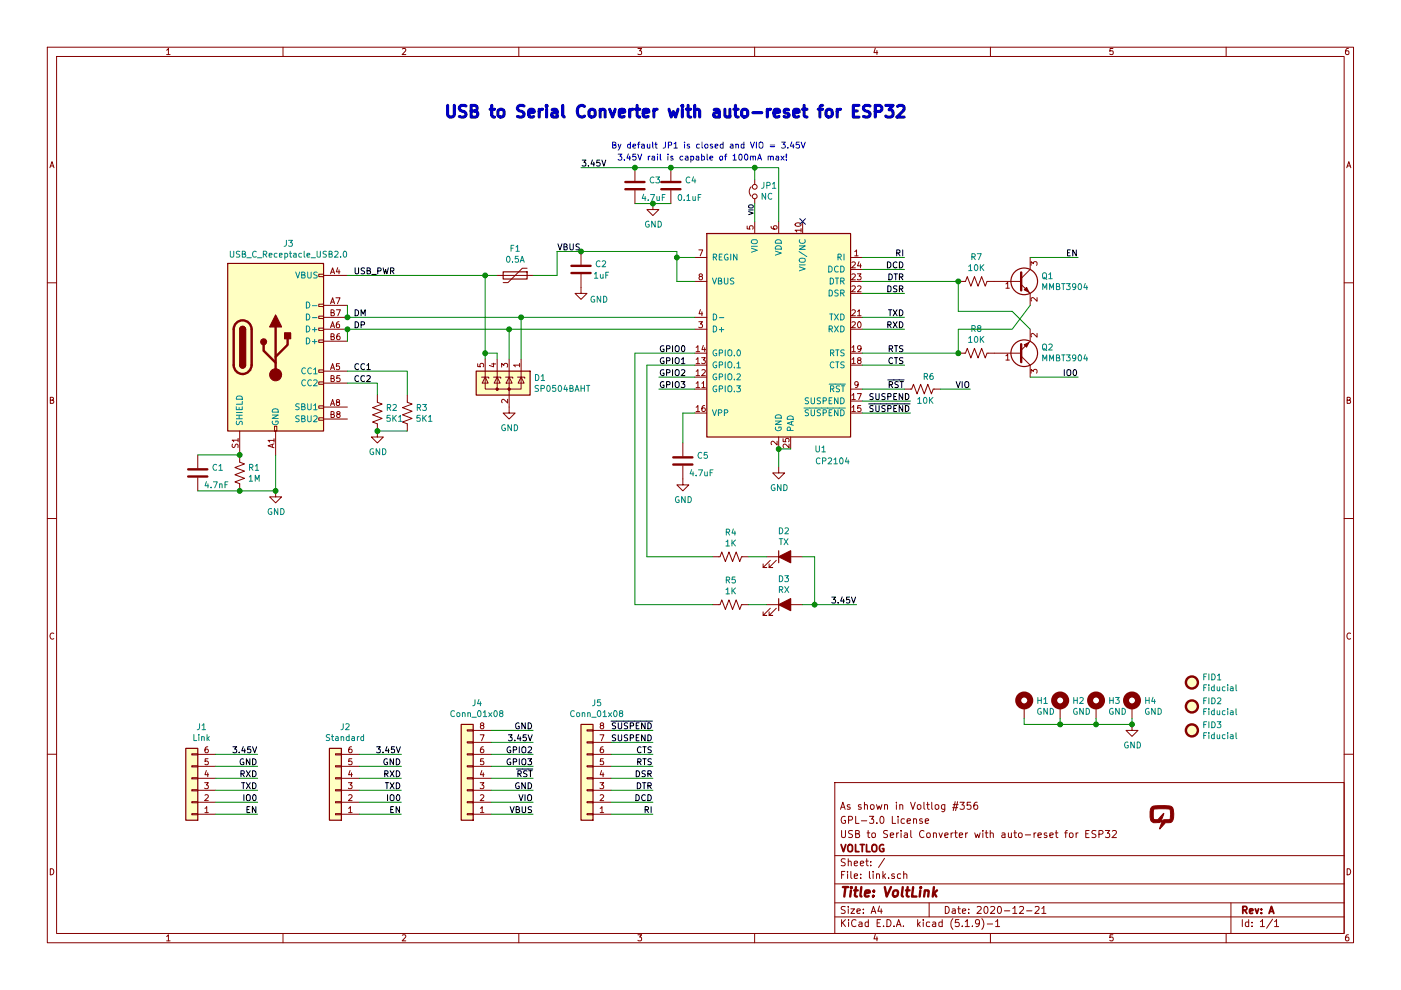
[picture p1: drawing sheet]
EESchema Schematic File Version 4
EELAYER 30 0
EELAYER END
$Descr A4 11693 8268
encoding utf-8
Sheet 1 1
Title "VoltLink"
Date "2020-12-21"
Rev "A"
Comp "VOLTLOG"
Comment1 "USB to Serial Converter with auto-reset for ESP32"
Comment2 "GPL-3.0 License"
Comment3 "As shown in Voltlog #356"
Comment4 ""
$EndDescr
$Comp
L Device:Polyfuse F1
U 1 1
P 4300 2300
AR Path="/5FDD61AC" Ref="F1"  Part="1" 
AR Path="/5FDC7766/5FDD61AC" Ref="F?"  Part="1" 
F 0 "F1" V 4075 2300 50  0000 C CNN
F 1 "0.5A" V 4166 2300 50  0000 C CNN
F 2 "Fuse:Fuse_0603_1608Metric" H 4350 2100 50  0001 L CNN
F 3 "~" H 4300 2300 50  0001 C CNN
	1    4300 2300
	0    1    1    0   
$EndComp
Text Label 4650 2100 0    50   ~ 0
VBUS
$Comp
L Device:R_US R2
U 1 1
P 3150 3450
AR Path="/5FDD61C1" Ref="R2"  Part="1" 
AR Path="/5FDC7766/5FDD61C1" Ref="R?"  Part="1" 
F 0 "R2" H 3218 3496 50  0000 L CNN
F 1 "5K1" H 3218 3405 50  0000 L CNN
F 2 "Resistor_SMD:R_0603_1608Metric" V 3190 3440 50  0001 C CNN
F 3 "~" H 3150 3450 50  0001 C CNN
	1    3150 3450
	1    0    0    -1  
$EndComp
$Comp
L voltlog:USB_C_Receptacle_USB2.0 J3
U 1 1
P 2300 2900
AR Path="/5FDD61C7" Ref="J3"  Part="1" 
AR Path="/5FDC7766/5FDD61C7" Ref="J?"  Part="1" 
F 0 "J3" H 2407 3767 50  0000 C CNN
F 1 "USB_C_Receptacle_USB2.0" H 2407 3676 50  0000 C CNN
F 2 "Voltlog:TYPE-C-31-M-12" H 2450 2900 50  0001 C CNN
F 3 "https://www.usb.org/sites/default/files/documents/usb_type-c.zip" H 2450 2900 50  0001 C CNN
	1    2300 2900
	1    0    0    -1  
$EndComp
Wire Wire Line
	2900 2550 2900 2650
Wire Wire Line
	2900 2750 2900 2850
Wire Wire Line
	3150 3200 2900 3200
$Comp
L Device:R_US R3
U 1 1
P 3400 3450
AR Path="/5FDD61D2" Ref="R3"  Part="1" 
AR Path="/5FDC7766/5FDD61D2" Ref="R?"  Part="1" 
F 0 "R3" H 3468 3496 50  0000 L CNN
F 1 "5K1" H 3468 3405 50  0000 L CNN
F 2 "Resistor_SMD:R_0603_1608Metric" V 3440 3440 50  0001 C CNN
F 3 "~" H 3400 3450 50  0001 C CNN
	1    3400 3450
	1    0    0    -1  
$EndComp
Wire Wire Line
	3150 3300 3150 3200
Wire Wire Line
	3400 3100 3400 3300
Wire Wire Line
	2900 3100 3400 3100
$Comp
L power:GND #PWR02
U 1 1
P 3150 3600
AR Path="/5FDD61DB" Ref="#PWR02"  Part="1" 
AR Path="/5FDC7766/5FDD61DB" Ref="#PWR?"  Part="1" 
F 0 "#PWR02" H 3150 3350 50  0001 C CNN
F 1 "GND" H 3155 3427 50  0000 C CNN
F 2 "" H 3150 3600 50  0001 C CNN
F 3 "" H 3150 3600 50  0001 C CNN
	1    3150 3600
	1    0    0    -1  
$EndComp
Wire Wire Line
	3400 3600 3150 3600
Connection ~ 3150 3600
Text Label 2950 3100 0    50   ~ 0
CC1
Text Label 2950 3200 0    50   ~ 0
CC2
$Comp
L Device:R_US R1
U 1 1
P 2000 3950
AR Path="/5FDD61E5" Ref="R1"  Part="1" 
AR Path="/5FDC7766/5FDD61E5" Ref="R?"  Part="1" 
F 0 "R1" H 2068 3996 50  0000 L CNN
F 1 "1M" H 2068 3905 50  0000 L CNN
F 2 "Resistor_SMD:R_0603_1608Metric" V 2040 3940 50  0001 C CNN
F 3 "~" H 2000 3950 50  0001 C CNN
	1    2000 3950
	1    0    0    -1  
$EndComp
$Comp
L power:GND #PWR01
U 1 1
P 2300 4100
AR Path="/5FDD61EB" Ref="#PWR01"  Part="1" 
AR Path="/5FDC7766/5FDD61EB" Ref="#PWR?"  Part="1" 
F 0 "#PWR01" H 2300 3850 50  0001 C CNN
F 1 "GND" H 2305 3927 50  0000 C CNN
F 2 "" H 2300 4100 50  0001 C CNN
F 3 "" H 2300 4100 50  0001 C CNN
	1    2300 4100
	1    0    0    -1  
$EndComp
Wire Wire Line
	2300 3800 2300 4100
Connection ~ 2300 4100
Text Label 2950 2650 0    50   ~ 0
DM
Text Label 2950 2750 0    50   ~ 0
DP
$Comp
L Power_Protection:SP0504BAHT D1
U 1 1
P 4250 3200
AR Path="/5FDD61F9" Ref="D1"  Part="1" 
AR Path="/5FDC7766/5FDD61F9" Ref="D?"  Part="1" 
F 0 "D1" H 4045 3246 50  0000 R CNN
F 1 "SP0504BAHT" H 4045 3155 50  0000 R CNN
F 2 "Package_TO_SOT_SMD:SOT-23-5" H 4550 3150 50  0001 L CNN
F 3 "http://www.littelfuse.com/~/media/files/littelfuse/technical%20resources/documents/data%20sheets/sp05xxba.pdf" H 4375 3325 50  0001 C CNN
	1    4250 3200
	-1   0    0    -1  
$EndComp
Wire Wire Line
	4150 3000 4150 2950
Wire Wire Line
	4150 2950 4050 2950
Wire Wire Line
	4050 2950 4050 3000
Wire Wire Line
	4050 2950 4050 2300
Connection ~ 4050 2950
Wire Wire Line
	4050 2300 4150 2300
$Comp
L power:GND #PWR03
U 1 1
P 4250 3400
AR Path="/5FDD620F" Ref="#PWR03"  Part="1" 
AR Path="/5FDC7766/5FDD620F" Ref="#PWR?"  Part="1" 
F 0 "#PWR03" H 4250 3150 50  0001 C CNN
F 1 "GND" H 4255 3227 50  0000 C CNN
F 2 "" H 4250 3400 50  0001 C CNN
F 3 "" H 4250 3400 50  0001 C CNN
	1    4250 3400
	1    0    0    -1  
$EndComp
$Comp
L Device:C C1
U 1 1
P 1650 3950
AR Path="/5FDD6215" Ref="C1"  Part="1" 
AR Path="/5FDC7766/5FDD6215" Ref="C?"  Part="1" 
F 0 "C1" H 1765 3996 50  0000 L CNN
F 1 "4.7nF" H 1700 3850 50  0000 L CNN
F 2 "Capacitor_SMD:C_0603_1608Metric" H 1688 3800 50  0001 C CNN
F 3 "~" H 1650 3950 50  0001 C CNN
	1    1650 3950
	1    0    0    -1  
$EndComp
Wire Wire Line
	1650 3800 2000 3800
Connection ~ 2000 3800
Wire Wire Line
	1650 4100 2000 4100
Connection ~ 2000 4100
Wire Wire Line
	2000 4100 2300 4100
Wire Wire Line
	5650 2350 5800 2350
$Comp
L Device:C C4
U 1 1
P 5600 1550
AR Path="/5FDD623F" Ref="C4"  Part="1" 
AR Path="/5FDC7766/5FDD623F" Ref="C?"  Part="1" 
F 0 "C4" H 5715 1596 50  0000 L CNN
F 1 "0.1uF" H 5650 1450 50  0000 L CNN
F 2 "Capacitor_SMD:C_0603_1608Metric" H 5638 1400 50  0001 C CNN
F 3 "~" H 5600 1550 50  0001 C CNN
	1    5600 1550
	1    0    0    -1  
$EndComp
$Comp
L power:GND #PWR07
U 1 1
P 6500 3900
AR Path="/5FDD6245" Ref="#PWR07"  Part="1" 
AR Path="/5FDC7766/5FDD6245" Ref="#PWR?"  Part="1" 
F 0 "#PWR07" H 6500 3650 50  0001 C CNN
F 1 "GND" H 6505 3727 50  0000 C CNN
F 2 "" H 6500 3900 50  0001 C CNN
F 3 "" H 6500 3900 50  0001 C CNN
	1    6500 3900
	1    0    0    -1  
$EndComp
Wire Wire Line
	6500 3750 6600 3750
Wire Wire Line
	6500 3750 6500 3900
$Comp
L power:GND #PWR05
U 1 1
P 5450 1700
AR Path="/5FDD624E" Ref="#PWR05"  Part="1" 
AR Path="/5FDC7766/5FDD624E" Ref="#PWR?"  Part="1" 
F 0 "#PWR05" H 5450 1450 50  0001 C CNN
F 1 "GND" H 5455 1527 50  0000 C CNN
F 2 "" H 5450 1700 50  0001 C CNN
F 3 "" H 5450 1700 50  0001 C CNN
	1    5450 1700
	1    0    0    -1  
$EndComp
$Comp
L Device:R_US R6
U 1 1
P 7700 3250
AR Path="/5FDD625A" Ref="R6"  Part="1" 
AR Path="/5FDC7766/5FDD625A" Ref="R?"  Part="1" 
F 0 "R6" V 7800 3250 50  0000 R CNN
F 1 "10K" V 7600 3300 50  0000 R CNN
F 2 "Resistor_SMD:R_0603_1608Metric" V 7740 3240 50  0001 C CNN
F 3 "~" H 7700 3250 50  0001 C CNN
	1    7700 3250
	0    -1   -1   0   
$EndComp
Wire Wire Line
	7200 3250 7550 3250
Wire Wire Line
	7550 2750 7200 2750
Wire Wire Line
	7550 2650 7200 2650
$Comp
L Device:C C5
U 1 1
P 5700 3850
AR Path="/5FDD6272" Ref="C5"  Part="1" 
AR Path="/5FDC7766/5FDD6272" Ref="C?"  Part="1" 
F 0 "C5" H 5815 3896 50  0000 L CNN
F 1 "4.7uF" H 5750 3750 50  0000 L CNN
F 2 "Capacitor_SMD:C_0603_1608Metric" H 5738 3700 50  0001 C CNN
F 3 "~" H 5700 3850 50  0001 C CNN
	1    5700 3850
	1    0    0    -1  
$EndComp
Wire Wire Line
	5800 3450 5700 3450
Wire Wire Line
	5700 3450 5700 3700
$Comp
L power:GND #PWR06
U 1 1
P 5700 4000
AR Path="/5FDD627A" Ref="#PWR06"  Part="1" 
AR Path="/5FDC7766/5FDD627A" Ref="#PWR?"  Part="1" 
F 0 "#PWR06" H 5700 3750 50  0001 C CNN
F 1 "GND" H 5705 3827 50  0000 C CNN
F 2 "" H 5700 4000 50  0001 C CNN
F 3 "" H 5700 4000 50  0001 C CNN
	1    5700 4000
	1    0    0    -1  
$EndComp
Text Label 7550 2950 2    50   ~ 0
RTS
Text Label 7550 2350 2    50   ~ 0
DTR
Text Label 2950 2300 0    50   ~ 0
USB_PWR
$Comp
L Transistor_BJT:MMBT3904 Q1
U 1 1
P 8500 2350
AR Path="/5FDDE6BE" Ref="Q1"  Part="1" 
AR Path="/5FDC7766/5FDDE6BE" Ref="Q?"  Part="1" 
F 0 "Q1" H 8691 2396 50  0000 L CNN
F 1 "MMBT3904" H 8691 2305 50  0000 L CNN
F 2 "Package_TO_SOT_SMD:SOT-23" H 8700 2275 50  0001 L CIN
F 3 "https://www.fairchildsemi.com/datasheets/2N/2N3904.pdf" H 8500 2350 50  0001 L CNN
	1    8500 2350
	1    0    0    -1  
$EndComp
$Comp
L Transistor_BJT:MMBT3904 Q2
U 1 1
P 8500 2950
AR Path="/5FDDE6C4" Ref="Q2"  Part="1" 
AR Path="/5FDC7766/5FDDE6C4" Ref="Q?"  Part="1" 
F 0 "Q2" H 8691 2904 50  0000 L CNN
F 1 "MMBT3904" H 8691 2995 50  0000 L CNN
F 2 "Package_TO_SOT_SMD:SOT-23" H 8700 2875 50  0001 L CIN
F 3 "https://www.fairchildsemi.com/datasheets/2N/2N3904.pdf" H 8500 2950 50  0001 L CNN
	1    8500 2950
	1    0    0    1   
$EndComp
$Comp
L Device:R_US R7
U 1 1
P 8150 2350
AR Path="/5FDDE6CA" Ref="R7"  Part="1" 
AR Path="/5FDC7766/5FDDE6CA" Ref="R?"  Part="1" 
F 0 "R7" V 7945 2350 50  0000 C CNN
F 1 "10K" V 8036 2350 50  0000 C CNN
F 2 "Resistor_SMD:R_0603_1608Metric" V 8190 2340 50  0001 C CNN
F 3 "~" H 8150 2350 50  0001 C CNN
	1    8150 2350
	0    1    1    0   
$EndComp
$Comp
L Device:R_US R8
U 1 1
P 8150 2950
AR Path="/5FDDE6D0" Ref="R8"  Part="1" 
AR Path="/5FDC7766/5FDDE6D0" Ref="R?"  Part="1" 
F 0 "R8" V 7945 2950 50  0000 C CNN
F 1 "10K" V 8036 2950 50  0000 C CNN
F 2 "Resistor_SMD:R_0603_1608Metric" V 8190 2940 50  0001 C CNN
F 3 "~" H 8150 2950 50  0001 C CNN
	1    8150 2950
	0    1    1    0   
$EndComp
Wire Wire Line
	8000 2350 8000 2600
Wire Wire Line
	8450 2600 8600 2750
Wire Wire Line
	8000 2950 8000 2750
Wire Wire Line
	8000 2750 8450 2750
Wire Wire Line
	8450 2750 8600 2550
Connection ~ 8000 2350
Connection ~ 8000 2950
Wire Wire Line
	8600 2150 9000 2150
Wire Wire Line
	8600 3150 9000 3150
Wire Wire Line
	7200 2950 8000 2950
Wire Wire Line
	2900 2300 4050 2300
Connection ~ 4050 2300
Wire Wire Line
	8000 2600 8450 2600
Text Label 7550 2650 2    50   ~ 0
TXD
Text Label 7550 2750 2    50   ~ 0
RXD
Text Label 9000 2150 2    50   ~ 0
EN
Text Label 9000 3150 2    50   ~ 0
IO0
Wire Wire Line
	7200 2350 8000 2350
Wire Wire Line
	7550 3050 7200 3050
Wire Wire Line
	7550 2450 7200 2450
Wire Wire Line
	7550 2250 7200 2250
Wire Wire Line
	7550 2150 7200 2150
Text Label 7550 3050 2    50   ~ 0
CTS
Text Label 7550 2450 2    50   ~ 0
DSR
Text Label 7550 2250 2    50   ~ 0
DCD
Text Label 7550 2150 2    50   ~ 0
RI
Connection ~ 6500 3750
$Comp
L Interface_USB:CP2104 U1
U 1 1
P 6500 2750
AR Path="/5FDD61B2" Ref="U1"  Part="1" 
AR Path="/5FDC7766/5FDD61B2" Ref="U?"  Part="1" 
F 0 "U1" H 6850 1750 50  0000 C CNN
F 1 "CP2104" H 6950 1650 50  0000 C CNN
F 2 "Package_DFN_QFN:QFN-24-1EP_4x4mm_P0.5mm_EP2.6x2.6mm" H 6650 1800 50  0001 L CNN
F 3 "https://www.silabs.com/documents/public/data-sheets/cp2104.pdf" H 5950 4000 50  0001 C CNN
	1    6500 2750
	1    0    0    -1  
$EndComp
Wire Wire Line
	5650 2150 5800 2150
Connection ~ 2900 2650
Wire Wire Line
	2900 2650 4350 2650
Connection ~ 2900 2750
Wire Wire Line
	2900 2750 4250 2750
Wire Wire Line
	4250 3000 4250 2750
Connection ~ 4250 2750
Wire Wire Line
	4250 2750 5800 2750
Wire Wire Line
	4350 3000 4350 2650
Connection ~ 4350 2650
Wire Wire Line
	4350 2650 5800 2650
Wire Wire Line
	5650 2150 5650 2350
$Comp
L power:GND #PWR04
U 1 1
P 4850 2400
AR Path="/5FD3800E" Ref="#PWR04"  Part="1" 
AR Path="/5FDC7766/5FD3800E" Ref="#PWR?"  Part="1" 
F 0 "#PWR04" H 4850 2150 50  0001 C CNN
F 1 "GND" H 5000 2300 50  0000 C CNN
F 2 "" H 4850 2400 50  0001 C CNN
F 3 "" H 4850 2400 50  0001 C CNN
	1    4850 2400
	1    0    0    -1  
$EndComp
$Comp
L Device:C C2
U 1 1
P 4850 2250
AR Path="/5FD37CFF" Ref="C2"  Part="1" 
AR Path="/5FDC7766/5FD37CFF" Ref="C?"  Part="1" 
F 0 "C2" H 4965 2296 50  0000 L CNN
F 1 "1uF" H 4950 2200 50  0000 L CNN
F 2 "Capacitor_SMD:C_0603_1608Metric" H 4888 2100 50  0001 C CNN
F 3 "~" H 4850 2250 50  0001 C CNN
	1    4850 2250
	1    0    0    -1  
$EndComp
Wire Wire Line
	4450 2300 4650 2300
Wire Wire Line
	4650 2300 4650 2100
Wire Wire Line
	4650 2100 4850 2100
Wire Wire Line
	4850 2100 5650 2100
Wire Wire Line
	5650 2100 5650 2150
Connection ~ 4850 2100
Connection ~ 5650 2150
$Comp
L Device:C C3
U 1 1
P 5300 1550
AR Path="/5FE30D95" Ref="C3"  Part="1" 
AR Path="/5FDC7766/5FE30D95" Ref="C?"  Part="1" 
F 0 "C3" H 5415 1596 50  0000 L CNN
F 1 "4.7uF" H 5350 1450 50  0000 L CNN
F 2 "Capacitor_SMD:C_0603_1608Metric" H 5338 1400 50  0001 C CNN
F 3 "~" H 5300 1550 50  0001 C CNN
	1    5300 1550
	1    0    0    -1  
$EndComp
Wire Wire Line
	5300 1400 5600 1400
Connection ~ 5600 1400
Wire Wire Line
	5300 1700 5450 1700
Wire Wire Line
	5600 1700 5450 1700
Connection ~ 5450 1700
Wire Wire Line
	6500 1400 6500 1850
Wire Wire Line
	5600 1400 6300 1400
$Comp
L Device:Jumper_NC_Small JP1
U 1 1
P 6300 1600
F 0 "JP1" V 6346 1552 50  0000 R CNN
F 1 "NC" V 6255 1552 50  0000 R CNN
F 2 "Jumper:SolderJumper-2_P1.3mm_Open_TrianglePad1.0x1.5mm" H 6300 1600 50  0001 C CNN
F 3 "~" H 6300 1600 50  0001 C CNN
	1    6300 1600
	0    -1   -1   0   
$EndComp
Wire Wire Line
	6300 1850 6300 1700
Wire Wire Line
	6300 1500 6300 1400
Connection ~ 6300 1400
Wire Wire Line
	6300 1400 6500 1400
Text Label 6300 1800 1    39   ~ 0
VIO
Wire Wire Line
	5300 1400 4850 1400
Connection ~ 5300 1400
Text Label 4850 1400 0    50   ~ 0
3.45V
Text Notes 5150 1350 0    50   ~ 0
3.45V rail is capable of 100mA max!
Wire Wire Line
	5500 3150 5800 3150
Wire Wire Line
	5500 3250 5800 3250
Text Label 5500 2950 0    50   ~ 0
GPIO0
Text Label 5500 3050 0    50   ~ 0
GPIO1
Text Label 5500 3150 0    50   ~ 0
GPIO2
Text Label 5500 3250 0    50   ~ 0
GPIO3
Wire Wire Line
	7600 3350 7200 3350
Wire Wire Line
	7600 3450 7200 3450
Text Label 7600 3350 2    50   ~ 0
SUSPEND
Text Label 7600 3450 2    50   ~ 0
~SUSPEND
$Comp
L Device:LED_ALT D2
U 1 1
P 6550 4650
F 0 "D2" H 6543 4866 50  0000 C CNN
F 1 "TX" H 6543 4775 50  0000 C CNN
F 2 "LED_SMD:LED_0603_1608Metric" H 6550 4650 50  0001 C CNN
F 3 "~" H 6550 4650 50  0001 C CNN
	1    6550 4650
	1    0    0    -1  
$EndComp
$Comp
L Device:LED_ALT D3
U 1 1
P 6550 5050
F 0 "D3" H 6543 5266 50  0000 C CNN
F 1 "RX" H 6543 5175 50  0000 C CNN
F 2 "LED_SMD:LED_0603_1608Metric" H 6550 5050 50  0001 C CNN
F 3 "~" H 6550 5050 50  0001 C CNN
	1    6550 5050
	1    0    0    -1  
$EndComp
$Comp
L Device:R_US R4
U 1 1
P 6100 4650
AR Path="/5FE52860" Ref="R4"  Part="1" 
AR Path="/5FDC7766/5FE52860" Ref="R?"  Part="1" 
F 0 "R4" V 5895 4650 50  0000 C CNN
F 1 "1K" V 5986 4650 50  0000 C CNN
F 2 "Resistor_SMD:R_0603_1608Metric" V 6140 4640 50  0001 C CNN
F 3 "~" H 6100 4650 50  0001 C CNN
	1    6100 4650
	0    1    1    0   
$EndComp
$Comp
L Device:R_US R5
U 1 1
P 6100 5050
AR Path="/5FE53407" Ref="R5"  Part="1" 
AR Path="/5FDC7766/5FE53407" Ref="R?"  Part="1" 
F 0 "R5" V 5895 5050 50  0000 C CNN
F 1 "1K" V 5986 5050 50  0000 C CNN
F 2 "Resistor_SMD:R_0603_1608Metric" V 6140 5040 50  0001 C CNN
F 3 "~" H 6100 5050 50  0001 C CNN
	1    6100 5050
	0    1    1    0   
$EndComp
Wire Wire Line
	6250 4650 6400 4650
Wire Wire Line
	6250 5050 6400 5050
Wire Wire Line
	5400 3050 5400 4650
Wire Wire Line
	5400 3050 5800 3050
Wire Wire Line
	5400 4650 5950 4650
Wire Wire Line
	5300 2950 5300 5050
Wire Wire Line
	5300 2950 5800 2950
Wire Wire Line
	5300 5050 5950 5050
Wire Wire Line
	6700 4650 6800 4650
Wire Wire Line
	6800 4650 6800 5050
Connection ~ 6800 5050
Wire Wire Line
	6800 5050 6700 5050
Wire Wire Line
	6800 5050 7150 5050
Text Label 7150 5050 2    50   ~ 0
3.45V
$Comp
L Connector_Generic:Conn_01x06 J1
U 1 1
P 1600 6600
F 0 "J1" H 1518 6075 50  0000 C CNN
F 1 "Link" H 1518 6166 50  0000 C CNN
F 2 "Connector_JST:JST_SH_BM06B-SRSS-TB_1x06-1MP_P1.00mm_Vertical" H 1600 6600 50  0001 C CNN
F 3 "~" H 1600 6600 50  0001 C CNN
	1    1600 6600
	-1   0    0    1   
$EndComp
$Comp
L Mechanical:Fiducial FID1
U 1 1
P 9950 5700
F 0 "FID1" H 10035 5746 50  0000 L CNN
F 1 "Fiducial" H 10035 5655 50  0000 L CNN
F 2 "Fiducial:Fiducial_0.5mm_Mask1mm" H 9950 5700 50  0001 C CNN
F 3 "~" H 9950 5700 50  0001 C CNN
	1    9950 5700
	1    0    0    -1  
$EndComp
$Comp
L Mechanical:Fiducial FID2
U 1 1
P 9950 5900
F 0 "FID2" H 10035 5946 50  0000 L CNN
F 1 "Fiducial" H 10035 5855 50  0000 L CNN
F 2 "Fiducial:Fiducial_0.5mm_Mask1mm" H 9950 5900 50  0001 C CNN
F 3 "~" H 9950 5900 50  0001 C CNN
	1    9950 5900
	1    0    0    -1  
$EndComp
$Comp
L Mechanical:Fiducial FID3
U 1 1
P 9950 6100
F 0 "FID3" H 10035 6146 50  0000 L CNN
F 1 "Fiducial" H 10035 6055 50  0000 L CNN
F 2 "Fiducial:Fiducial_0.5mm_Mask1mm" H 9950 6100 50  0001 C CNN
F 3 "~" H 9950 6100 50  0001 C CNN
	1    9950 6100
	1    0    0    -1  
$EndComp
$Comp
L Mechanical:MountingHole_Pad H4
U 1 1
P 9450 5900
F 0 "H4" H 9550 5949 50  0000 L CNN
F 1 "GND" H 9550 5858 50  0000 L CNN
F 2 "MountingHole:MountingHole_2.5mm_Pad" H 9450 5900 50  0001 C CNN
F 3 "~" H 9450 5900 50  0001 C CNN
	1    9450 5900
	1    0    0    -1  
$EndComp
$Comp
L Mechanical:MountingHole_Pad H3
U 1 1
P 9150 5900
F 0 "H3" H 9250 5949 50  0000 L CNN
F 1 "GND" H 9250 5858 50  0000 L CNN
F 2 "MountingHole:MountingHole_2.5mm_Pad" H 9150 5900 50  0001 C CNN
F 3 "~" H 9150 5900 50  0001 C CNN
	1    9150 5900
	1    0    0    -1  
$EndComp
$Comp
L Mechanical:MountingHole_Pad H2
U 1 1
P 8850 5900
F 0 "H2" H 8950 5949 50  0000 L CNN
F 1 "GND" H 8950 5858 50  0000 L CNN
F 2 "MountingHole:MountingHole_2.5mm_Pad" H 8850 5900 50  0001 C CNN
F 3 "~" H 8850 5900 50  0001 C CNN
	1    8850 5900
	1    0    0    -1  
$EndComp
$Comp
L Mechanical:MountingHole_Pad H1
U 1 1
P 8550 5900
F 0 "H1" H 8650 5949 50  0000 L CNN
F 1 "GND" H 8650 5858 50  0000 L CNN
F 2 "MountingHole:MountingHole_2.5mm_Pad" H 8550 5900 50  0001 C CNN
F 3 "~" H 8550 5900 50  0001 C CNN
	1    8550 5900
	1    0    0    -1  
$EndComp
Wire Wire Line
	8550 6000 8550 6050
Wire Wire Line
	8550 6050 8850 6050
Wire Wire Line
	9450 6050 9450 6000
Wire Wire Line
	9150 6000 9150 6050
Connection ~ 9150 6050
Wire Wire Line
	9150 6050 9450 6050
Wire Wire Line
	8850 6000 8850 6050
Connection ~ 8850 6050
Wire Wire Line
	8850 6050 9150 6050
$Comp
L power:GND #PWR08
U 1 1
P 9450 6050
AR Path="/5FE747CE" Ref="#PWR08"  Part="1" 
AR Path="/5FDC7766/5FE747CE" Ref="#PWR?"  Part="1" 
F 0 "#PWR08" H 9450 5800 50  0001 C CNN
F 1 "GND" H 9455 5877 50  0000 C CNN
F 2 "" H 9450 6050 50  0001 C CNN
F 3 "" H 9450 6050 50  0001 C CNN
	1    9450 6050
	1    0    0    -1  
$EndComp
Connection ~ 9450 6050
$Comp
L voltlog:VOLTLOG_LOGO V1
U 1 1
P 9700 6800
F 0 "V1" H 9700 6670 60  0001 C CNN
F 1 "VOLTLOG_LOGO" H 9700 6930 60  0001 C CNN
F 2 "Voltlog:voltlog_mask_3mm" H 9700 6800 50  0001 C CNN
F 3 "" H 9700 6800 50  0001 C CNN
	1    9700 6800
	1    0    0    -1  
$EndComp
Wire Wire Line
	2150 6300 1800 6300
Wire Wire Line
	2150 6400 1800 6400
Wire Wire Line
	2150 6500 1800 6500
Wire Wire Line
	2150 6600 1800 6600
Wire Wire Line
	2150 6700 1800 6700
Wire Wire Line
	2150 6800 1800 6800
Text Label 2150 6400 2    50   ~ 0
GND
Text Label 2150 6500 2    50   ~ 0
RXD
Text Label 2150 6600 2    50   ~ 0
TXD
Text Label 2150 6700 2    50   ~ 0
IO0
Text Label 2150 6800 2    50   ~ 0
EN
Text Label 2150 6300 2    50   ~ 0
3.45V
Wire Wire Line
	3350 6300 3000 6300
Wire Wire Line
	3350 6400 3000 6400
Wire Wire Line
	3350 6500 3000 6500
Wire Wire Line
	3350 6600 3000 6600
Text Label 3350 6300 2    50   ~ 0
3.45V
Text Label 3350 6400 2    50   ~ 0
GND
Text Label 3350 6500 2    50   ~ 0
RXD
Text Label 3350 6600 2    50   ~ 0
TXD
Wire Wire Line
	8100 3250 7850 3250
Text Label 8100 3250 2    50   ~ 0
VIO
$Comp
L Connector_Generic:Conn_01x08 J4
U 1 1
P 3900 6500
F 0 "J4" H 3818 5875 50  0000 C CNN
F 1 "Conn_01x08" H 3818 5966 50  0000 C CNN
F 2 "Connector_PinHeader_2.54mm:PinHeader_1x08_P2.54mm_Vertical" H 3900 6500 50  0001 C CNN
F 3 "~" H 3900 6500 50  0001 C CNN
	1    3900 6500
	-1   0    0    1   
$EndComp
Wire Wire Line
	4450 6100 4100 6100
Wire Wire Line
	4450 6200 4100 6200
Wire Wire Line
	4450 6300 4100 6300
Wire Wire Line
	4450 6400 4100 6400
Wire Wire Line
	4450 6500 4100 6500
Wire Wire Line
	4450 6600 4100 6600
Wire Wire Line
	4450 6700 4100 6700
Wire Wire Line
	4450 6800 4100 6800
$Comp
L Connector_Generic:Conn_01x08 J5
U 1 1
P 4900 6500
F 0 "J5" H 4818 5875 50  0000 C CNN
F 1 "Conn_01x08" H 4818 5966 50  0000 C CNN
F 2 "Connector_PinHeader_2.54mm:PinHeader_1x08_P2.54mm_Vertical" H 4900 6500 50  0001 C CNN
F 3 "~" H 4900 6500 50  0001 C CNN
	1    4900 6500
	-1   0    0    1   
$EndComp
Wire Wire Line
	5450 6100 5100 6100
Wire Wire Line
	5450 6200 5100 6200
Wire Wire Line
	5450 6300 5100 6300
Wire Wire Line
	5450 6400 5100 6400
Wire Wire Line
	5450 6500 5100 6500
Wire Wire Line
	5450 6600 5100 6600
Wire Wire Line
	5450 6700 5100 6700
Wire Wire Line
	5450 6800 5100 6800
Text Label 4450 6800 2    50   ~ 0
VBUS
Text Label 4450 6700 2    50   ~ 0
VIO
Text Label 4450 6200 2    50   ~ 0
3.45V
Text Label 4450 6600 2    50   ~ 0
GND
Text Label 7550 3250 2    50   ~ 0
~RST
Text Label 4450 6400 2    50   ~ 0
GPIO3
Text Label 4450 6300 2    50   ~ 0
GPIO2
Text Label 4450 6500 2    50   ~ 0
~RST
Text Label 4450 6100 2    50   ~ 0
GND
NoConn ~ 6700 1850
Text Label 5450 6800 2    50   ~ 0
RI
Text Label 5450 6700 2    50   ~ 0
DCD
Text Label 5450 6600 2    50   ~ 0
DTR
Text Label 5450 6500 2    50   ~ 0
DSR
Text Label 5450 6400 2    50   ~ 0
RTS
Text Label 5450 6300 2    50   ~ 0
CTS
Text Label 5450 6200 2    50   ~ 0
SUSPEND
Text Label 5450 6100 2    50   ~ 0
~SUSPEND
$Comp
L Connector_Generic:Conn_01x06 J2
U 1 1
P 2800 6600
F 0 "J2" H 2718 6075 50  0000 C CNN
F 1 "Standard" H 2718 6166 50  0000 C CNN
F 2 "Connector_PinHeader_2.54mm:PinHeader_1x06_P2.54mm_Horizontal" H 2800 6600 50  0001 C CNN
F 3 "~" H 2800 6600 50  0001 C CNN
	1    2800 6600
	-1   0    0    1   
$EndComp
Wire Wire Line
	3350 6700 3000 6700
Wire Wire Line
	3350 6800 3000 6800
Text Label 3350 6700 2    50   ~ 0
IO0
Text Label 3350 6800 2    50   ~ 0
EN
Text Notes 3700 1000 0    98   ~ 20
USB to Serial Converter with auto-reset for ESP32
Text Notes 5100 1250 0    50   ~ 0
By default JP1 is closed and VIO = 3.45V
$EndSCHEMATC
